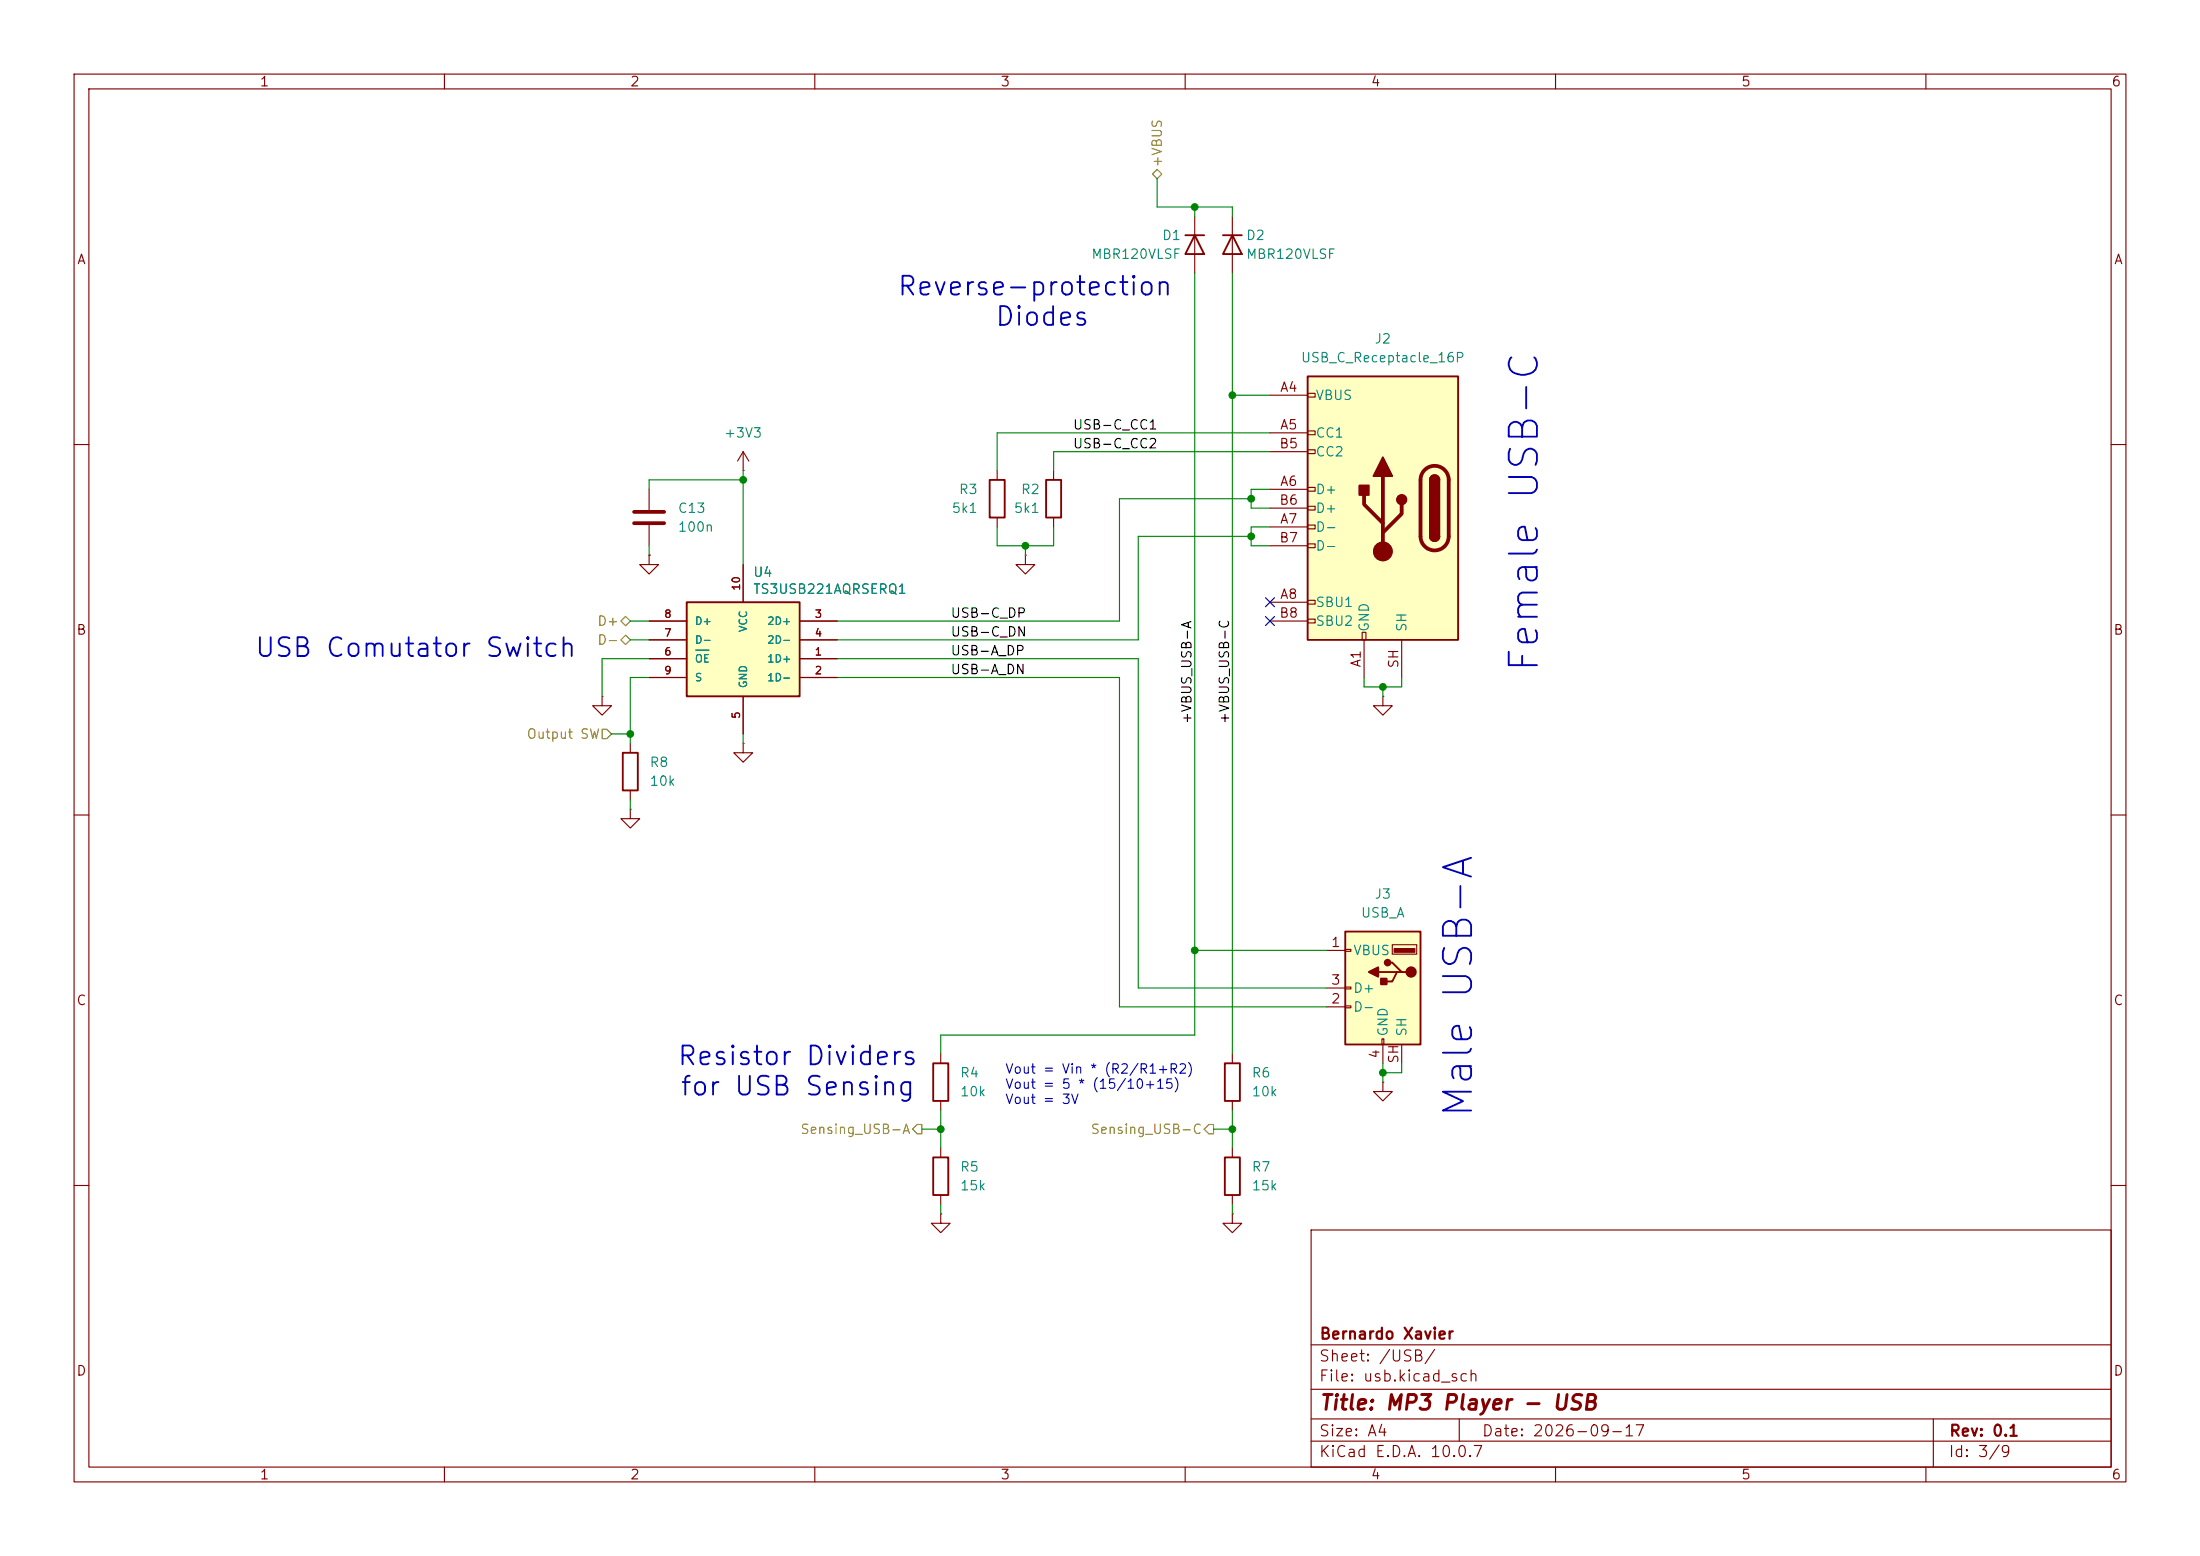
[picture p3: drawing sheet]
<svg xmlns="http://www.w3.org/2000/svg" width="297mm" height="210mm" viewBox="0 0 297 210" stroke-linecap="round" stroke-linejoin="round" font-family="sans-serif">
<g fill="none" stroke="#840000" stroke-width=".15">
<path d="M10 10h277v190h-277zM12 12h273v186h-273zM60 10v2M110 10v2M160 10v2M210 10v2M260 10v2M161.3 29.2v7.6M166.4 29.2v7.6M10 60h2M285 60h2M10 110h2"/>
<path d="M285 110h2M10 160h2M166.4 163.8v1.3h-1.3l1.3 1.3 1.2-1.3h-1.2M166.4 163.8h.1M177 166h108v32h-108zM285 160h2M60 198v2M110 198v2M160 198v2M177 194.5h108M177 191.5h108M177 187.5h108"/>
<path d="M177 181.5h108M197 191.5v3M210 198v2M260 198v2M261 191.5v6.5"/>
</g>
<path d="M160 31.8h2.6M161.3 31.8l1.3 2.5h-2.6zM165.1 31.8h2.5M166.4 31.8l1.2 2.5h-2.5z" fill="none" stroke="#840000" stroke-width=".25"/>
<path d="M176.5 50.8h20.3v35.6h-20.3z" fill="#ffffc2"/>
<g fill="none" stroke="#840000" stroke-width=".15">
<path d="M171.4 53.3h5.1M171.4 58.4h5.1M176.5 53.1h1v.5h-1zM176.5 58.2h1v.5h-1zM142.2 63.5v1.3M142.2 69.9v1.2M171.4 66h5.1M171.4 71.1h5.1M171.4 61h5.1M171.4 68.6h5.1M171.4 73.7h5.1M176.5 60.7h1v.5h-1z"/>
<path d="M176.5 65.8h1v.5h-1zM176.5 68.3h1v.5h-1zM176.5 70.9h1v.5h-1zM176.5 73.4h1v.5h-1zM171.4 81.3h5.1M171.4 83.8h5.1M176.5 81h1v.5h-1zM176.5 83.6h1v.5h-1zM183.9 85.3h.5v1.1h-.5zM184.1 86.4v5M186.7 94v1.3h-1.3l1.3 1.2 1.3-1.2h-1.3M186.7 94h.1"/>
<path d="M189.2 86.4v5M85.1 100.3v1.3M85.1 106.7v1.3M166.4 142.2v1.3M166.4 148.6v1.3"/>
</g>
<path d="M176.5 50.8h20.3v35.6h-20.3zM141.2 64.8h2.1v5.1h-2.1zM193 64.8a.64 .64 0 0 1 .7-.7 .64 .64 0 0 1 .6 .7M193 72.4a.64 .64 0 0 0 .7 .6 .64 .64 0 0 0 .6-.6M84.1 101.6h2v5.1h-2zM165.4 143.5h2v5.1h-2z" fill="none" stroke="#840000" stroke-width=".25"/>
<path d="M184.1 66.8v1.3l2.6 2.5M186.7 64.3v10.1M189.2 68.1v1.2l-2.5 2.6M192.3 63.4a1.9 1.9 0 0 1 2.1-.4 1.9 1.9 0 0 1 1.2 1.8v7.6a1.91 1.91 0 0 1-1.9 1.9 1.91 1.91 0 0 1-1.9-1.9v-7.6a1.9 1.9 0 0 1 .5-1.4z" fill="none" stroke="#840000" stroke-width=".51"/>
<g fill="#840000" stroke="#840000" stroke-width=".25">
<path d="M193 64.8h1.3v7.6h-1.3z"/>
<path d="M193.2 64.3a.64 .64 0 0 1 .7-.1 .64 .64 0 0 1 .4 .6h-1.3z"/>
<path d="M193 72.4h1.3a.64 .64 0 0 1-.6 .6 .64 .64 0 0 1-.7-.6z"/>
<path d="M186.7 61.7l1.3 2.6h-2.6z"/>
<path d="M183.5 65.5h1.3v1.3h-1.3z"/>
<circle cx="189.2" cy="67.4" r=".63"/>
</g>
<circle cx="186.7" cy="74.4" r="1.27" fill="#840000" stroke="#840000" stroke-width=".15"/>
<path d="M181.6 125.7h10.2v15.3h-10.2z" fill="#ffffc2"/>
<path d="M181.6 125.7h10.2v15.3h-10.2zM186.1 131.2h2.5M187.3 129.9h.7l1.2 1.3h.7M189.2 131.2h-.6l-.6 1.3h-1.3" fill="none" stroke="#840000" stroke-width=".25"/>
<g fill="#840000" stroke="#840000" stroke-width=".25">
<path d="M186.4 132.1h.8v.7h-.8z"/>
<path d="M184.8 131.2l1.3-.6v1.2z"/>
<circle cx="190.5" cy="131.2" r=".63"/>
<circle cx="187.3" cy="129.9" r=".38"/>
</g>
<path d="M188.2 128h2.8v.5h-2.8z" fill="#840000" stroke="#840000" stroke-width=".15"/>
<g fill="none" stroke="#840000" stroke-width=".15">
<path d="M85.1 109.2v1.3h1.3l-1.3 1.3-1.3-1.3h1.3M85.1 109.2h.1M100.3 100.3v1.3h1.3l-1.3 1.3-1.2-1.3h1.2M100.3 100.3h.1M179.1 128.3h2.5M179.1 135.9h2.5M179.1 133.4h2.5M181.6 128.1h.8v.3h-.8zM181.6 133.2h.8v.3h-.8zM181.6 135.8h.8v.2h-.8zM188 127.5h3.3v1.3h-3.3zM186.6 140.2h.2v.8h-.2z"/>
<path d="M186.7 146.1v1.2h-1.3l1.3 1.3 1.3-1.3h-1.3M186.7 146.1h.1M186.7 141v2.5M189.2 141v2.5"/>
</g>
<path d="M92.7 81.3h15.2v12.7h-15.2z" fill="#ffffc2"/>
<path d="M133.6 64.8h2v5.1h-2zM92.7 81.3h15.2v12.7h-15.2zM126 143.5h2v5.1h-2zM126 156.2h2v5.1h-2zM165.4 156.2h2v5.1h-2z" fill="none" stroke="#840000" stroke-width=".25"/>
<g fill="none" stroke="#840000" stroke-width=".15">
<path d="M87.6 74.9v1.3h1.3l-1.3 1.3-1.2-1.3h1.2M87.6 74.9h.1M87.6 66v2.8M87.6 70.9v2.8M100.3 63.5h.1M100.3 61v2.5M100.3 76.2v5.1M100.3 61l-.7 1.2M100.3 61l.8 1.2M134.6 63.5v1.3M134.6 69.9v1.2M138.4 74.9v1.3h-1.2l1.2 1.3 1.3-1.3h-1.3"/>
<path d="M138.4 74.9h.1M81.3 94v1.3h1.2l-1.2 1.2-1.3-1.2h1.3M81.3 94h.1M87.6 88.9h5.1M87.6 91.4h5.1M87.6 83.8h5.1M87.6 86.4h5.1M100.3 94v5.1M107.9 88.9h5.1M107.9 91.4h5.1M107.9 83.8h5.1M107.9 86.4h5.1"/>
<path d="M127 142.2v1.3M127 148.6v1.3M127 154.9v1.3M166.4 154.9v1.3M127 163.8v1.3h-1.3l1.3 1.3 1.3-1.3h-1.3M127 163.8h.1M127 161.3v1.3M166.4 161.3v1.3"/>
</g>
<path d="M93.9 87.7h1.8" fill="none" stroke="#008484" stroke-width=".15"/>
<path d="M85.6 69.1h4.1M85.6 70.6h4.1" fill="none" stroke="#840000" stroke-width=".51"/>
<path d="M155.6 23.5l.6-.6 .6 .6-.6 .6zM81.3 98.4h.6l.6 .7-.6 .6h-.6zM83.8 86.4l.7-.7 .6 .7-.6 .6zM83.8 83.8l.7-.6 .6 .6-.6 .7zM123.8 151.8h.7v1.2h-.7l-.6-.6zM163.2 151.8h.6v1.2h-.6l-.6-.6z" fill="none" stroke="#848400" stroke-width=".15"/>
<g fill="none" stroke="#008400" stroke-width=".15">
<path d="M156.2 24.1v3.8h10.2v1.3M161.3 27.9v1.3M161.3 36.8v102.9h-34.3v2.5M166.4 36.8v105.4M166.4 53.3h5M171.4 58.4h-36.8v5.1M87.6 73.7v1.2M100.3 63.5v12.7M100.3 64.8h-12.7v1.2M134.6 71.1v2.6h7.6v-2.6M138.4 73.7v1.2M168.9 72.4h-15.2v14h-40.7"/>
<path d="M168.9 67.3h-17.8v16.5h-38.1M171.4 61h-29.2v2.5M171.4 71.1h-2.5v2.6h2.5M171.4 66h-2.5v2.6h2.5M82.5 99.1h2.6M85.1 83.8h2.5M85.1 86.4h2.5M87.6 91.4h-2.5v8.9M87.6 88.9h-6.3v5.1M100.3 99.1v1.2M113 88.9h40.7v44.5h25.4M113 91.4h38.1v44.5h28"/>
<path d="M184.1 91.4v1.3h5.1v-1.3M186.7 92.7v1.3M85.1 108v1.2M161.3 128.3h17.8M124.5 152.4h2.5M127 149.9v5M163.8 152.4h2.6M166.4 149.9v5M186.7 143.5v2.6M189.2 143.5v1.3h-2.5M127 162.6v1.2M166.4 162.6v1.2"/>
</g>
<path d="M170.8 80.7l1.3 1.2M170.8 83.2l1.3 1.2M172.1 80.7l-1.3 1.2M172.1 83.2l-1.3 1.2" fill="none" stroke="#000084" stroke-width=".15"/>
<g fill="#008400" stroke="#008400" stroke-width=".14">
<circle cx="85.1" cy="99.1" r=".46"/>
<circle cx="161.3" cy="27.9" r=".46"/>
<circle cx="100.3" cy="64.8" r=".46"/>
<circle cx="186.7" cy="144.8" r=".46"/>
<circle cx="186.7" cy="92.7" r=".46"/>
<circle cx="168.9" cy="72.4" r=".46"/>
<circle cx="166.4" cy="53.3" r=".46"/>
<circle cx="168.9" cy="67.3" r=".46"/>
<circle cx="138.4" cy="73.7" r=".46"/>
<circle cx="161.3" cy="128.3" r=".46"/>
<circle cx="127" cy="152.4" r=".46"/>
<circle cx="166.4" cy="152.4" r=".46"/>
</g>
<g font-size="3.8" fill="#0000c2">
<text x="208.6" y="91.1" transform="rotate(-90 208.6 91.1)">Female USB-C</text>
<text x="199.8" y="151.2" transform="rotate(-90 199.8 151.2)">Male USB-A</text>
</g>
<g font-size="2.5" fill="#0000c2">
<text x="121" y="40.5">Reverse-protection</text>
<text x="134.2" y="44.6">Diodes</text>
<text x="34.2" y="89.3">USB Comutator Switch</text>
<text x="91.3" y="144.4">Resistor Dividers</text>
<text x="91.7" y="148.5">for USB Sensing</text>
</g>
<text font-size="2" fill="#840000" x="178" y="190.8">Title: MP3 Player - USB</text>
<g font-size="1.5" fill="#840000">
<text x="178" y="184.1">Sheet: /USB/</text>
<text x="178" y="181.1">Bernardo Xavier</text>
<text x="178" y="186.8">File: usb.kicad_sch</text>
<text x="178" y="197">KiCad E.D.A. 10.0.7</text>
<text x="178" y="194.2">Size: A4</text>
<text x="200" y="194.2">Date: 2026-09-17</text>
<text x="263" y="197">Id: 3/9</text>
<text x="263" y="194.2">Rev: 0.1</text>
</g>
<g font-size="1.3" fill="#840000">
<text x="35" y="12">1</text>
<text x="85" y="12">2</text>
<text x="135" y="12">3</text>
<text x="185" y="12">4</text>
<text x="235" y="12">5</text>
<text x="285" y="12">6</text>
<text x="10.3" y="36">A</text>
<text x="285.3" y="36">A</text>
<text x="172.7" y="53.2">A4</text>
<text x="172.7" y="58.3">A5</text>
<text x="172.6" y="60.8">B5</text>
<text x="172.7" y="65.9">A6</text>
<text x="172.6" y="68.4">B6</text>
<text x="172.7" y="71">A7</text>
<text x="172.6" y="73.5">B7</text>
<text x="172.6" y="83.7">B8</text>
<text x="172.7" y="81.1">A8</text>
<text x="10.2" y="86">B</text>
<text x="285.2" y="86">B</text>
<text x="184" y="90.2" transform="rotate(-90 184 90.2)">A1</text>
<text x="189.1" y="90.3" transform="rotate(-90 189.1 90.3)">SH</text>
<text x="179.6" y="128.1">1</text>
<text x="10.2" y="136">C</text>
<text x="179.6" y="135.8">2</text>
<text x="179.6" y="133.2">3</text>
<text x="285.2" y="136">C</text>
<text x="186.6" y="143" transform="rotate(-90 186.6 143)">4</text>
<text x="189.1" y="143.6" transform="rotate(-90 189.1 143.6)">SH</text>
<text x="10.2" y="186">D</text>
<text x="285.2" y="186">D</text>
<text x="35" y="200">1</text>
<text x="85" y="200">2</text>
<text x="135" y="200">3</text>
<text x="185" y="200">4</text>
<text x="235" y="200">5</text>
<text x="285" y="200">6</text>
</g>
<g font-size="1.3" fill="#848400">
<text x="157.2" y="22.7" transform="rotate(-90 157.2 22.7)">+VBUS</text>
<text x="80.6" y="87.3">D-</text>
<text x="80.6" y="84.8">D+</text>
<text x="71" y="100">Output SW</text>
<text x="108" y="153.4">Sensing_USB-A</text>
<text x="147.1" y="153.4">Sensing_USB-C</text>
</g>
<g font-size="1.3" fill="#008484">
<text x="147.2" y="35.3">MBR120VLSF</text>
<text x="156.8" y="32.7">D1</text>
<text x="168.1" y="32.7">D2</text>
<text x="168.1" y="35.3">MBR120VLSF</text>
<text x="185.5" y="46.7">J2</text>
<text x="175.5" y="49.2">USB_C_Receptacle_16P</text>
<text x="97.7" y="59.4">+3V3</text>
<text x="177.5" y="54.3">VBUS</text>
<text x="177.5" y="59.4">CC1</text>
<text x="177.5" y="61.9">CC2</text>
<text x="91.4" y="69.5">C13</text>
<text x="128.4" y="69.5">5k1</text>
<text x="129.4" y="67">R3</text>
<text x="136.8" y="69.5">5k1</text>
<text x="137.7" y="67">R2</text>
<text x="177.5" y="67">D+</text>
<text x="177.5" y="69.5">D+</text>
<text x="91.4" y="72.1">100n</text>
<text x="177.5" y="72.1">D-</text>
<text x="177.5" y="74.6">D-</text>
<text x="101.6" y="78.2">U4</text>
<text x="101.6" y="80.5">TS3USB221AQRSERQ1</text>
<text x="177.5" y="82.2">SBU1</text>
<text x="177.5" y="84.8">SBU2</text>
<text x="185.1" y="85.4" transform="rotate(-90 185.1 85.4)">GND</text>
<text x="190.2" y="85.4" transform="rotate(-90 190.2 85.4)">SH</text>
<text x="87.6" y="103.8">R8</text>
<text x="87.6" y="106.4">10k</text>
<text x="183.6" y="124.2">USB_A</text>
<text x="185.5" y="121.6">J3</text>
<text x="182.6" y="129.2">VBUS</text>
<text x="182.6" y="136.9">D-</text>
<text x="182.6" y="134.3">D+</text>
<text x="187.7" y="140" transform="rotate(-90 187.7 140)">GND</text>
<text x="190.2" y="140" transform="rotate(-90 190.2 140)">SH</text>
<text x="129.5" y="145.7">R4</text>
<text x="129.5" y="148.3">10k</text>
<text x="168.9" y="145.7">R6</text>
<text x="168.9" y="148.3">10k</text>
<text x="129.5" y="158.4">R5</text>
<text x="129.5" y="161">15k</text>
<text x="168.9" y="158.4">R7</text>
<text x="168.9" y="161">15k</text>
</g>
<g font-size="1.3">
<text x="144.8" y="58.3">USB-C_CC1</text>
<text x="144.8" y="60.8">USB-C_CC2</text>
<text x="128.2" y="83.7">USB-C_DP</text>
<text x="128.2" y="86.2">USB-C_DN</text>
<text x="128.2" y="88.8">USB-A_DP</text>
<text x="128.2" y="91.3">USB-A_DN</text>
<text x="161.2" y="97.8" transform="rotate(-90 161.2 97.8)">+VBUS_USB-A</text>
<text x="166.2" y="97.8" transform="rotate(-90 166.2 97.8)">+VBUS_USB-C</text>
</g>
<g font-size="1.3" fill="#0000c2">
<text x="135.6" y="145.2">Vout = Vin * (R2/R1+R2)</text>
<text x="135.6" y="147.3">Vout = 5 * (15/10+15)</text>
<text x="135.6" y="149.3">Vout = 3V</text>
</g>
<g font-size="1" fill="#840000">
<text x="89.6" y="83.6">8</text>
<text x="100.1" y="79.8" transform="rotate(-90 100.1 79.8)">10</text>
<text x="109.9" y="83.6">3</text>
<text x="89.6" y="88.7">6</text>
<text x="89.6" y="86.2">7</text>
<text x="109.9" y="88.7">1</text>
<text x="109.9" y="86.2">4</text>
<text x="89.6" y="91.3">9</text>
<text x="109.9" y="91.3">2</text>
<text x="100.1" y="97.1" transform="rotate(-90 100.1 97.1)">5</text>
</g>
<g font-size="1" fill="#008484">
<text x="93.7" y="89.7">OE</text>
<text x="93.7" y="87.1">D-</text>
<text x="93.7" y="84.6">D+</text>
<text x="101.1" y="85.4" transform="rotate(-90 101.1 85.4)">VCC</text>
<text x="103.5" y="89.7">1D+</text>
<text x="103.5" y="84.6">2D+</text>
<text x="103.5" y="87.1">2D-</text>
<text x="93.7" y="92.2">S</text>
<text x="101.1" y="93" transform="rotate(-90 101.1 93)">GND</text>
<text x="103.5" y="92.2">1D-</text>
</g>
</svg>
